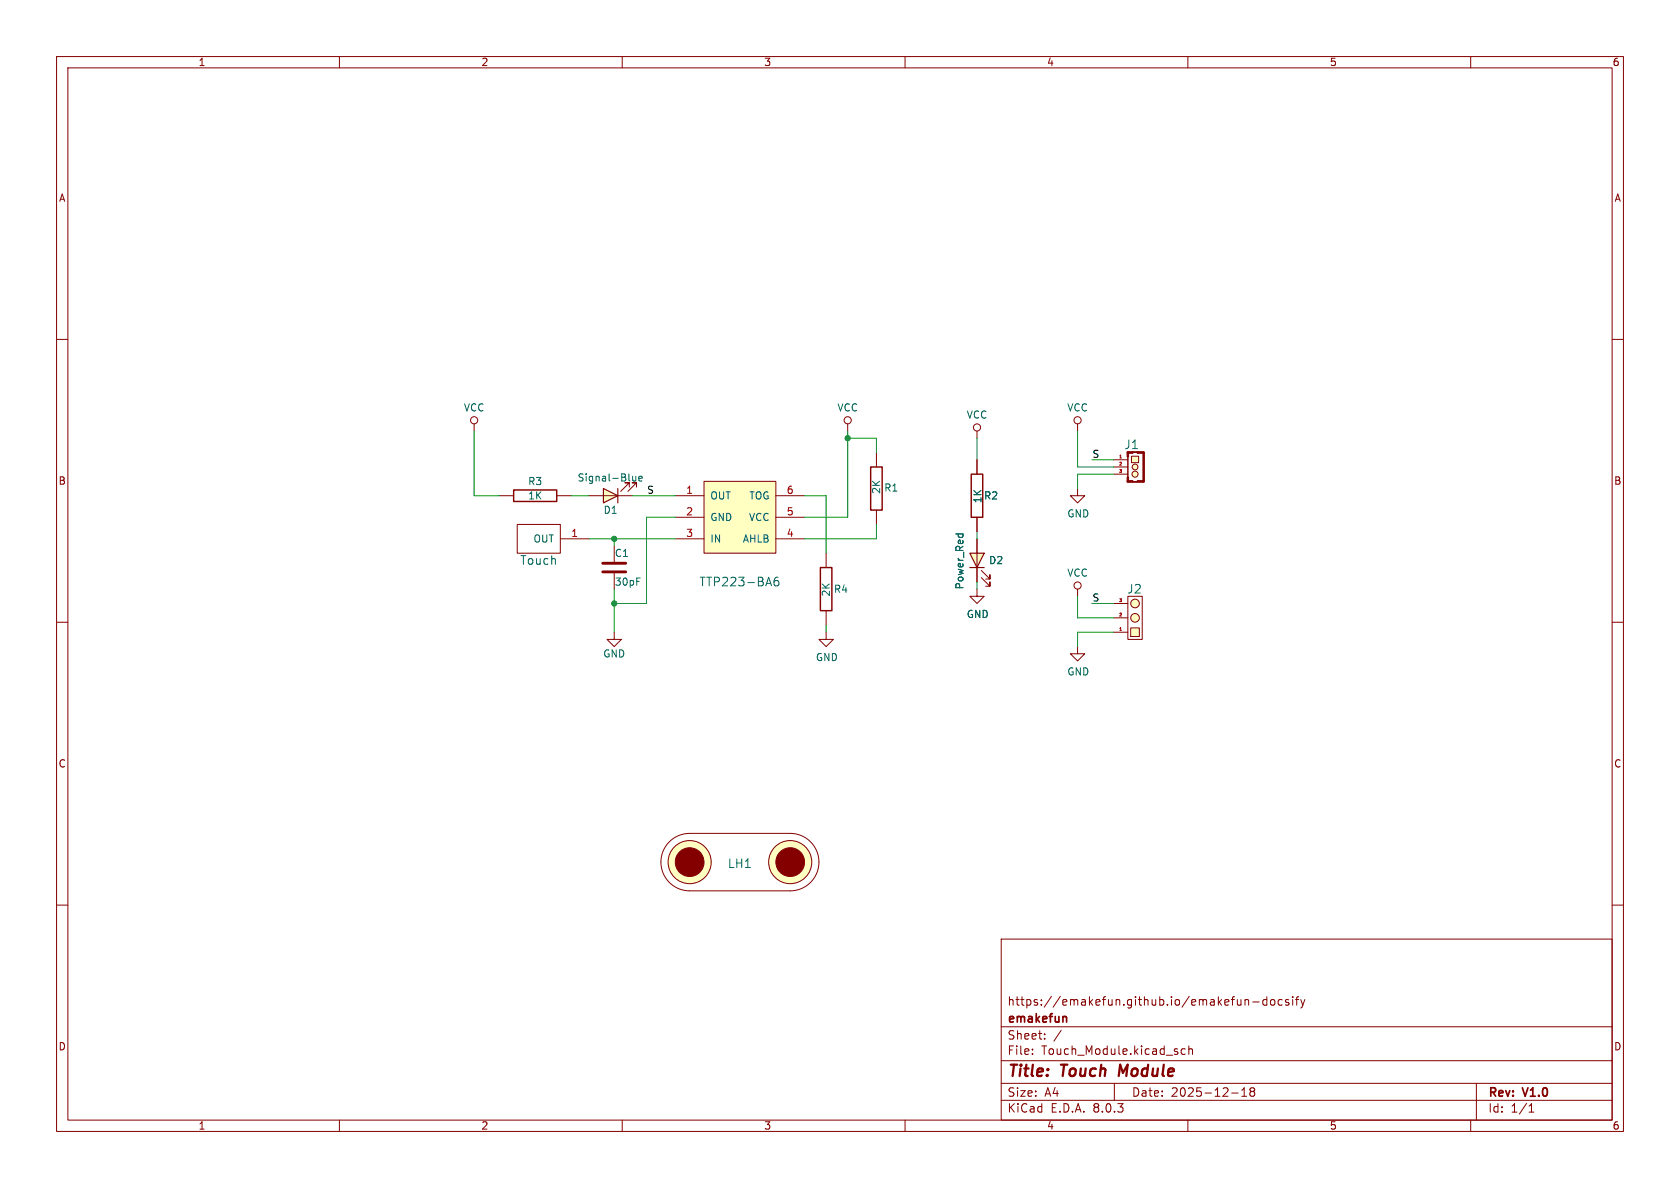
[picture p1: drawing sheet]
<svg xmlns="http://www.w3.org/2000/svg" width="297mm" height="210mm" viewBox="0 0 297 210" stroke-linecap="round" stroke-linejoin="round" font-family="sans-serif">
<g fill="none" stroke="#840000" stroke-width=".18">
<path d="M10 10h277v190h-277zM12 12h273v186h-273zM60 10v2M110 10v2M160 10v2M210 10v2M260 10v2M10 60h2M285 60h2M83.8 74.9v1.3M88.3 87.6h2.5M98.4 87.6h2.6"/>
<path d="M108.6 96.5v2.8M146 97.8v2.5M154.9 80v2.6M154.9 90.2v2.5M10 110h2M108.6 101.3v2.8M146 108v2.5M285 110h2M10 160h2M285 160h2M177 166h108v32h-108zM220.1 176.7v1"/>
<path d="M220.1 176.8l.2-.1 .4 .1v.9M221.5 177.1h1.1M224 176.8l-.5-.1-.3 .3v.4l.2 .2h.6M224 176.2v1.5M224.7 176.8l.2-.1 .4 .1 .1 .6-.2 .2-.3 .1-.2-.1zM226.7 176.8l-.5-.1-.2 .3v.4l.1 .2h.6M227.8 176.8l-.3-.1-.3 .2 .1 .2 .5 .2v.3h-.6M228.5 176.2v.1M228.5 176.7v1M229 176.7h.6M229.6 176.2l-.4 .2v1.3M230 176.7l.3 1"/>
<path d="M230.3 177.7l-.1 .4-.2 .1M230.7 176.7l-.4 1M60 198v2M110 198v2M160 198v2M177 194.5h108M177 191.5h108M177 187.5h108M177 181.5h108M182.5 186.3v.1M182.5 185.5v.1M184.7 183.6v.1"/>
<path d="M184.7 182.8v.1M187.6 182.1l-1.3 2M197 191.5v3M209.5 185.5l-.4-.1-.3 .3v.4l.2 .2h.5M210 198v2M210.2 185.5l.2-.1 .3 .1 .1 .9M210.2 184.9v1.5M217.7 193.2h1.2M219.5 193.8h.9M219.5 192.7l.5-.4v1.5M221.2 192.9l-.2 .3v.3l.2 .3 .5-.1 .1-.2-.1-.4-.2-.2M221.2 192.9l-.2-.2 .2-.4 .5 .1 .1 .2-.3 .3"/>
<path d="M221.2 192.9h.3M260 198v2M261 191.5v6.5M270.3 196.6h.9M270.3 195.5l.4-.4v1.5"/>
<circle cx="83.8" cy="74.3" r=".63"/>
</g>
<path d="M198 188.2l-.2 2" fill="none" stroke="#840000" stroke-width=".4"/>
<path d="M188.3 179.7l.3 .2v.8" fill="none" stroke="#840000" stroke-width=".3"/>
<path d="M90.8 86.6h7.6v2h-7.6zM153.9 82.6h2.1v7.6h-2.1zM145 100.3h2.1v7.7h-2.1z" fill="none" stroke="#840000" stroke-width=".25"/>
<path d="M106.6 99.6h4M106.6 101.1h4" fill="none" stroke="#840000" stroke-width=".51"/>
<path d="M124.5 85.1h12.7v12.7h-12.7z" fill="#ffffc2"/>
<path d="M119.4 87.6h5.1M119.4 91.4h5.1M119.4 95.3h5.1M124.5 85.1h12.7v12.7h-12.7zM137.2 87.6h5M137.2 91.4h5M137.2 95.3h5" fill="none" stroke="#840000" stroke-width=".18"/>
<path d="M137.6 102a.6 .6 0 0 0-.8 .7v.6l.2 .2 .4 .1 .2-.2 .1-.5-.1-.2-.5-.1-.3 .3" fill="none" stroke="#006464" stroke-width=".18"/>
<path d="M106.7 86.4l2.5 1.2-2.5 1.3z" fill="#ffffc2"/>
<path d="M106.7 86.4l2.5 1.2-2.5 1.3zM109.2 86.4v2.5" fill="none" stroke="#840000" stroke-width=".2"/>
<g fill="none" stroke="#840000" stroke-width=".18">
<path d="M149.9 74.9v1.3M91.4 92.7h7.7v5.1h-7.7zM99.1 95.3h5M104.1 87.6h7.7M111.3 86.1v-.8h-.8h.8l-1.6 1.6M112.5 86.1v-.8h-.7h.7l-1.5 1.6M108.6 111.8v1.2h1.3l-1.3 1.3-1.3-1.3h1.3M146 111.8v1.2h1.3l-1.3 1.3-1.2-1.3h1.2M118.3 148.8a5.1 5.1 0 0 1 3.6-1.5h17.8a5.1 5.1 0 0 1 5.1 5.1 5.1 5.1 0 0 1-5.1 5.1h-17.8a5.1 5.1 0 0 1-4.7-3.2 5.1 5.1 0 0 1 1.1-5.5z"/>
<circle cx="149.9" cy="74.3" r=".63"/>
<circle cx="121.9" cy="152.4" r="3.8"/>
<circle cx="139.7" cy="152.4" r="3.8"/>
</g>
<path d="M111.9 84.2v.8h.3l.2-.1M112.4 84.2v.8M112.9 84.6l.6-.1v-.3h-.4l-.2 .2 .1 .6h.5" fill="none" stroke="#006464" stroke-width=".18"/>
<g fill="#ffffc2" stroke="#ffffc2" stroke-width=".18">
<circle cx="121.9" cy="152.4" r="3.8"/>
<circle cx="139.7" cy="152.4" r="3.8"/>
</g>
<g fill="#840000" stroke="#840000" stroke-width=".18">
<circle cx="121.9" cy="152.4" r="2.54"/>
<circle cx="139.7" cy="152.4" r="2.54"/>
</g>
<path d="M200 80.6h1.3v1.2h-1.3z" fill="#ffffc2"/>
<g fill="#ffffc2" stroke="#ffffc2" stroke-width=".18">
<circle cx="200.7" cy="83.8" r=".53"/>
<circle cx="200.7" cy="82.6" r=".51"/>
<circle cx="200.7" cy="106.7" r=".76"/>
</g>
<g fill="none" stroke="#840000" stroke-width=".18">
<path d="M190.5 74.9v1.3M199.4 79.9h2.8v5.3h-2.8zM196.8 81.3h2.6M196.8 82.6h2.6M196.8 83.8h2.6M199.4 80.8v3.5M200 80.6h1.3v1.2h-1.3zM190.5 104.1v1.3"/>
<circle cx="190.5" cy="74.3" r=".63"/>
<circle cx="200.7" cy="83.8" r=".53"/>
<circle cx="200.7" cy="82.6" r=".51"/>
<circle cx="190.5" cy="103.5" r=".63"/>
</g>
<g fill="#840000" stroke="#840000" stroke-width=".18">
<path d="M202.1 79.9h.2v5.3h-.2z"/>
<path d="M201 85h1.2v.2h-1.2z"/>
<path d="M200.2 85.1l.9 .1z"/>
<path d="M201 79.9h1.2v.2h-1.2z"/>
<path d="M199.3 85h1v.2h-1z"/>
<path d="M199.3 84.3h.2v.9h-.2z"/>
<path d="M199.3 79.9h.2v.9h-.2z"/>
</g>
<path d="M198 81h.3" fill="none" stroke="#a90000" stroke-width=".18"/>
<path d="M199.9 111h1.5v1.5h-1.5z" fill="#ffffc2"/>
<circle cx="200.7" cy="109.2" r=".76" fill="#ffffc2" stroke="#ffffc2" stroke-width=".18"/>
<g fill="none" stroke="#840000" stroke-width=".18">
<path d="M190.5 86.4v1.2h1.3l-1.3 1.3-1.3-1.3h1.3M196.8 111.8h2.6M196.8 109.2h2.6M196.8 106.7h2.6M199.4 105.4h2.5v7.6h-2.5zM199.9 111h1.5v1.5h-1.5z"/>
<circle cx="200.7" cy="109.2" r=".76"/>
<circle cx="200.7" cy="106.7" r=".76"/>
</g>
<path d="M198 111.4h.3" fill="none" stroke="#a90000" stroke-width=".18"/>
<path d="M171.4 97.8h2.6l-1.3 2.5z" fill="#ffffc2"/>
<path d="M171.4 97.8h2.6l-1.3 2.5zM171.4 100.3h2.6" fill="none" stroke="#840000" stroke-width=".2"/>
<g fill="none" stroke="#840000" stroke-width=".18">
<path d="M172.7 76.2v1.3M172.7 81.3v2.5M172.7 91.4v2.6M172.7 95.3v7.6M172.7 104.1v1.3h1.3l-1.3 1.3-1.3-1.3h1.3M173.5 102.1l1.5 1.5v-.7v.7h-.8M173.5 100.8l1.5 1.6v-.8v.8h-.8M190.5 114.3v1.3h1.3l-1.3 1.2-1.3-1.2h1.3"/>
<circle cx="172.7" cy="75.6" r=".63"/>
</g>
<path d="M169 94.4h1.3M169.5 94.4l-.1 .4M170.2 94.4l.1 .4" fill="none" stroke="#006464" stroke-width=".18"/>
<path d="M171.7 83.8h2v7.6h-2z" fill="none" stroke="#840000" stroke-width=".25"/>
<g fill="none" stroke="#009600" stroke-width=".18">
<path d="M83.8 76.2v11.4h4.5M149.9 76.2v15.2h-7.7M149.9 77.5h5v2.5M172.7 77.5v3.8M190.5 76.2v6.4h6.3M101 87.6h3.1M104.1 95.3h15.3M108.6 95.3v1.2M111.8 87.6h7.6M119.4 91.4h-5.1v15.3h-5.7M142.2 87.6h3.8v10.2M154.9 92.7v2.6h-12.7"/>
<path d="M172.7 94v1.3M193 81.3h3.8M196.8 83.8h-6.3v2.6M108.6 104.1v7.7M146 110.5v1.3M172.7 102.9v1.2M190.5 105.4v3.8h6.3M193 106.7h3.8M196.8 111.8h-6.3v2.5"/>
</g>
<g fill="#009600" stroke="#009600" stroke-width=".18">
<circle cx="108.6" cy="95.3" r=".46"/>
<circle cx="149.9" cy="77.5" r=".46"/>
<circle cx="108.6" cy="106.7" r=".46"/>
</g>
<g font-size="2.8" fill="#840000">
<text x="178" y="190.9">Title:</text>
<text x="187.7" y="190.9">Touch</text>
<text x="198.6" y="190.9">Module</text>
</g>
<g font-size="2.1" fill="#006464">
<text x="198.7" y="79.6">J1</text>
<text x="91.9" y="100.1">Touch</text>
<text x="123.5" y="103.9">TTP223-BA6</text>
<text x="199.2" y="105.1">J2</text>
<text x="128.6" y="153.6">LH1</text>
</g>
<g font-size="2.1" fill="#840000">
<text x="178" y="178">https://emakefun.github.io/emakefun-docsify</text>
<text x="178" y="184">Sheet:</text>
<text x="178" y="181.2">emakefun</text>
<text x="178" y="186.7">File:</text>
<text x="184.1" y="186.7">Touch_Module.kicad_sch</text>
<text x="178" y="196.9">KiCad</text>
<text x="178" y="194.1">Size:</text>
<text x="184.7" y="194.1">A4</text>
<text x="185.7" y="196.9">E.D.A.</text>
<text x="193.3" y="196.9">8.0.3</text>
<text x="200" y="194.1">Date:</text>
<text x="207" y="194.1">2025-12-18</text>
<text x="263" y="194.3">Rev:</text>
<text x="263" y="196.9">Id:</text>
<text x="267.1" y="196.9">1/1</text>
<text x="269.4" y="194.3">V1.0</text>
</g>
<g font-size="1.8" fill="#840000">
<text x="35" y="11.9">1</text>
<text x="85" y="11.9">2</text>
<text x="135" y="11.9">3</text>
<text x="185" y="11.9">4</text>
<text x="235" y="11.9">5</text>
<text x="285" y="11.9">6</text>
<text x="10.3" y="35.9">A</text>
<text x="285.3" y="35.9">A</text>
<text x="10.3" y="85.9">B</text>
<text x="285.3" y="85.9">B</text>
<text x="10.3" y="135.9">C</text>
<text x="285.3" y="135.9">C</text>
<text x="10.3" y="185.9">D</text>
<text x="285.3" y="185.9">D</text>
<text x="35" y="199.9">1</text>
<text x="85" y="199.9">2</text>
<text x="135" y="199.9">3</text>
<text x="185" y="199.9">4</text>
<text x="235" y="199.9">5</text>
<text x="285" y="199.9">6</text>
</g>
<g font-size="1.8" fill="#006464">
<text x="81.9" y="72.9">VCC</text>
<text x="147.9" y="72.9">VCC</text>
<text x="170.8" y="74.2">VCC</text>
<text x="188.6" y="72.9">VCC</text>
<text x="93.3" y="86">R3</text>
<text x="93.3" y="88.5">1K</text>
<text x="102" y="85.3">Signal-Blue</text>
<text x="125.5" y="88.5">OUT</text>
<text x="132.4" y="88.5">TOG</text>
<text x="155.8" y="87.4" transform="rotate(-90 155.8 87.4)">2K</text>
<text x="156.2" y="87.1">R1</text>
<text x="173.7" y="89.1" transform="rotate(-90 173.7 89.1)">1K</text>
<text x="173.9" y="88.5">R2</text>
<text x="106.6" y="91">D1</text>
<text x="125.5" y="92.3">GND</text>
<text x="132.3" y="92.3">VCC</text>
<text x="188.6" y="91.7">GND</text>
<text x="94.2" y="96.1">OUT</text>
<text x="108.6" y="98.7">C1</text>
<text x="125.5" y="96.1">IN</text>
<text x="131.2" y="96.1">AHLB</text>
<text x="174.8" y="99.9">D2</text>
<text x="108.6" y="103.7">30pF</text>
<text x="146.9" y="105.6" transform="rotate(-90 146.9 105.6)">2K</text>
<text x="147.3" y="105">R4</text>
<text x="170.5" y="104.3" transform="rotate(-90 170.5 104.3)">Power_Red</text>
<text x="188.6" y="102.1">VCC</text>
<text x="170.8" y="109.4">GND</text>
<text x="106.5" y="116.4">GND</text>
<text x="144.1" y="117.1">GND</text>
<text x="188.6" y="119.6">GND</text>
</g>
<g font-size="1.8" fill="#0f0f0f">
<text x="193" y="81">S</text>
<text x="114.3" y="87.4">S</text>
<text x="193" y="106.4">S</text>
</g>
<g font-size="1.8" fill="#a90000">
<text x="121.2" y="87.4">1</text>
<text x="139" y="87.4">6</text>
<text x="100.9" y="95">1</text>
<text x="121.2" y="91.2">2</text>
<text x="121.2" y="95">3</text>
<text x="139" y="95">4</text>
<text x="139" y="91.2">5</text>
</g>
<g font-size=".7" fill="#a90000">
<text x="197.7" y="81">1</text>
<text x="197.7" y="82.3">2</text>
<text x="197.7" y="83.6">3</text>
<text x="197.7" y="106.4">3</text>
<text x="197.7" y="111.5">1</text>
<text x="197.7" y="109">2</text>
</g>
</svg>
